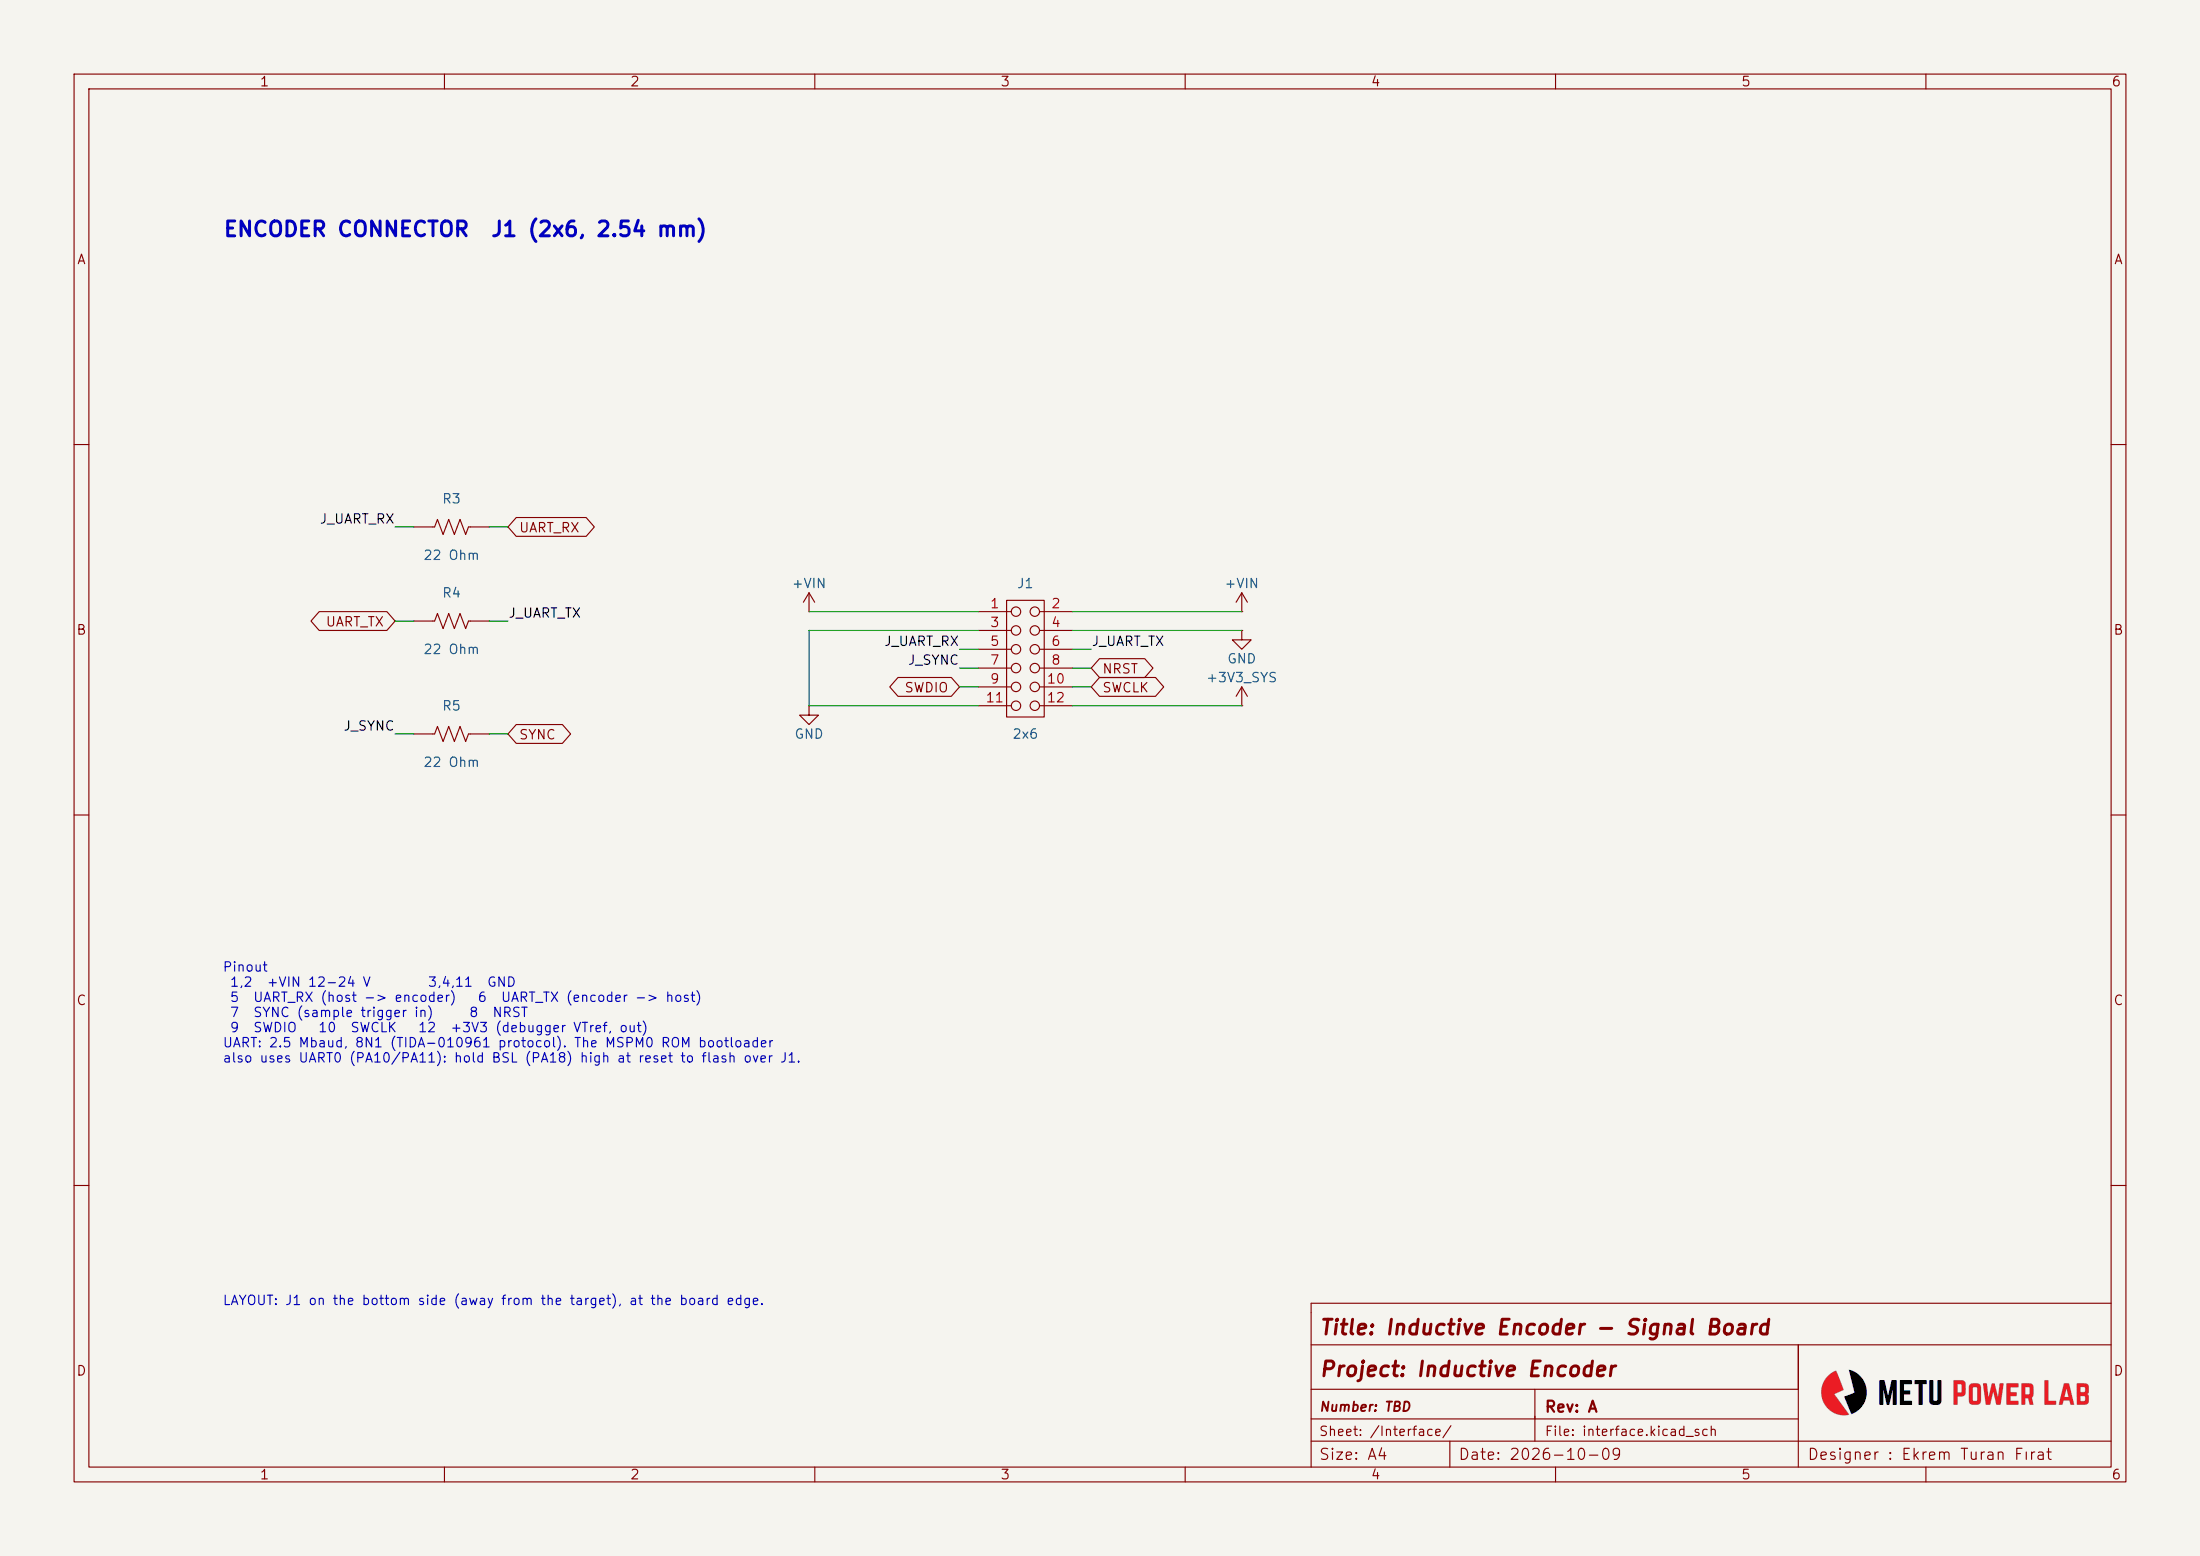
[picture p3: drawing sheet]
(kicad_sch
 (version 20260101)
 (generator "eeschema")
 (generator_version "10.0")
 (paper "A4")
 (title_block
  (title "Inductive Encoder - Signal Board")
  (date "2026-10-09")
  (rev "A")
  (company "METU PowerLab")
  (comment 1 "Host interface connector"))
 (lib_symbols
   (symbol "METUPowerLab_Connectors_Headers:2x6" (exclude_from_sim no) (in_bom yes) (on_board yes)
   (property "Reference" "J" (at -1.27 10.16 0) (effects (font (size 1.27 1.27))))
   (property "Value" "2x6" (at -1.27 -10.16 0) (effects (font (size 1.27 1.27))))
   (property "Footprint" "METUPowerLab_Connectors_Headers:61301221121" (at 0 0 0) (effects (font (size 1.27 1.27)) (hide yes)))
   (property "Datasheet" "https://www.we-online.com/components/products/datasheet/61301221121.pdf" (at 0 0 0) (effects (font (size 1.27 1.27)) (hide yes)))
   (property "Description" "2x6 THT" (at 0 0 0) (effects (font (size 1.27 1.27)) (hide yes)))
   (property "Manufacturer" "Würth Elektronik" (at 0 0 0) (effects (font (size 1.27 1.27)) (hide yes)))
   (property "Manufacturer Number" "61301221121" (at 0 0 0) (effects (font (size 1.27 1.27)) (hide yes)))
   (property "Connector Type" "Header" (at 0 0 0) (effects (font (size 1.27 1.27)) (hide yes)))
   (property "Contact Type" "Male Pin" (at 0 0 0) (effects (font (size 1.27 1.27)) (hide yes)))
   (property "Pitch" "2.54mm" (at 0 0 0) (effects (font (size 1.27 1.27)) (hide yes)))
   (property "Number of Positions" "12" (at 0 0 0) (effects (font (size 1.27 1.27)) (hide yes)))
   (property "Number of Rows" "2" (at 0 0 0) (effects (font (size 1.27 1.27)) (hide yes)))
   (property "Mounting Type" "Through Hole" (at 0 0 0) (effects (font (size 1.27 1.27)) (hide yes)))
   (property "Operating Temperature" "-40°C up to 105°C" (at 0 0 0) (effects (font (size 1.27 1.27)) (hide yes)))
   (property "Current Rating" "3A" (at 0 0 0) (effects (font (size 1.27 1.27)) (hide yes)))
   (property "Voltage Rating" "250V" (at 0 0 0) (effects (font (size 1.27 1.27)) (hide yes)))
   (property "Digi-Key Number" "732-5297-ND" (at 0 0 0) (effects (font (size 1.27 1.27)) (hide yes)))
   (property "Farnell Number" "2356134" (at 0 0 0) (effects (font (size 1.27 1.27)) (hide yes)))
   (property "Mouser Number" "710-61301221121" (at 0 0 0) (effects (font (size 1.27 1.27)) (hide yes)))
   (property "Özdisan Number" "" (at 0 0 0) (effects (font (size 1.27 1.27)) (hide yes)))
   (symbol "2x6_0_1"
    (rectangle (start -3.81 7.874) (end 1.27 -7.874) (stroke (width 0) (type default)) (fill (type none)))
    (circle (center -2.54 6.35) (radius 0.635) (stroke (width 0) (type default)) (fill (type none)))
    (circle (center 0 6.35) (radius 0.635) (stroke (width 0) (type default)) (fill (type none)))
    (circle (center -2.54 3.81) (radius 0.635) (stroke (width 0) (type default)) (fill (type none)))
    (circle (center 0 3.81) (radius 0.635) (stroke (width 0) (type default)) (fill (type none)))
    (circle (center -2.54 1.27) (radius 0.635) (stroke (width 0) (type default)) (fill (type none)))
    (circle (center 0 1.27) (radius 0.635) (stroke (width 0) (type default)) (fill (type none)))
    (circle (center -2.54 -1.27) (radius 0.635) (stroke (width 0) (type default)) (fill (type none)))
    (circle (center 0 -1.27) (radius 0.635) (stroke (width 0) (type default)) (fill (type none)))
    (circle (center -2.54 -3.81) (radius 0.635) (stroke (width 0) (type default)) (fill (type none)))
    (circle (center 0 -3.81) (radius 0.635) (stroke (width 0) (type default)) (fill (type none)))
    (circle (center -2.54 -6.35) (radius 0.635) (stroke (width 0) (type default)) (fill (type none)))
    (circle (center 0 -6.35) (radius 0.635) (stroke (width 0) (type default)) (fill (type none))))
   (symbol "2x6_1_1"
    (pin passive line (at -7.62 6.35 0) (length 4.445) (name "1" (effects (font (size 0 0)))) (number "1" (effects (font (size 1.27 1.27)))))
    (pin passive line (at 5.08 6.35 180) (length 4.445) (name "2" (effects (font (size 0 0)))) (number "2" (effects (font (size 1.27 1.27)))))
    (pin passive line (at -7.62 3.81 0) (length 4.445) (name "3" (effects (font (size 0 0)))) (number "3" (effects (font (size 1.27 1.27)))))
    (pin passive line (at 5.08 3.81 180) (length 4.445) (name "4" (effects (font (size 0 0)))) (number "4" (effects (font (size 1.27 1.27)))))
    (pin passive line (at -7.62 1.27 0) (length 4.445) (name "5" (effects (font (size 0 0)))) (number "5" (effects (font (size 1.27 1.27)))))
    (pin passive line (at 5.08 1.27 180) (length 4.445) (name "6" (effects (font (size 0 0)))) (number "6" (effects (font (size 1.27 1.27)))))
    (pin passive line (at -7.62 -1.27 0) (length 4.445) (name "7" (effects (font (size 0 0)))) (number "7" (effects (font (size 1.27 1.27)))))
    (pin passive line (at 5.08 -1.27 180) (length 4.445) (name "8" (effects (font (size 0 0)))) (number "8" (effects (font (size 1.27 1.27)))))
    (pin passive line (at -7.62 -3.81 0) (length 4.445) (name "9" (effects (font (size 0 0)))) (number "9" (effects (font (size 1.27 1.27)))))
    (pin passive line (at 5.08 -3.81 180) (length 4.445) (name "10" (effects (font (size 0 0)))) (number "10" (effects (font (size 1.27 1.27)))))
    (pin passive line (at -7.62 -6.35 0) (length 4.445) (name "11" (effects (font (size 0 0)))) (number "11" (effects (font (size 1.27 1.27)))))
    (pin passive line (at 5.08 -6.35 180) (length 4.445) (name "12" (effects (font (size 0 0)))) (number "12" (effects (font (size 1.27 1.27))))))
   (embedded_fonts no))
   (symbol "METUPowerLab_Resistors_ChipResistors:22 Ohm"
   (pin_numbers (hide yes))
   (pin_names
    (offset 0)) (exclude_from_sim no) (in_bom yes) (on_board yes)
   (in_pos_files yes)
   (duplicate_pin_numbers_are_jumpers no)
   (property "Reference" "R" (at 0 2.54 0) (show_name no) (do_not_autoplace no) (effects (font (size 1.27 1.27))))
   (property "Value" "22 Ohm" (at 0 -2.54 0) (show_name no) (do_not_autoplace no) (effects (font (size 1.27 1.27))))
   (property "Footprint" "" (at 1.016 -0.254 90) (show_name no) (do_not_autoplace no) (hide yes) (effects (font (size 1.27 1.27))))
   (property "Datasheet" "https://www.seielect.com/catalog/sei-rmcf_rmcp.pdf" (at 0 0 0) (show_name no) (do_not_autoplace no) (hide yes) (effects (font (size 1.27 1.27))))
   (property "Description" "0603 - 1/10W - ±1%" (at 0 -4.826 0) (show_name no) (do_not_autoplace no) (hide yes) (effects (font (size 1.27 1.27))))
   (property "Manufacturer" "Stackpole Electronics Inc" (at 0 0 0) (show_name no) (do_not_autoplace no) (hide yes) (effects (font (size 1.27 1.27))))
   (property "Manufacturer Number" "RMCF0603FT22R0" (at 0 0 0) (show_name no) (do_not_autoplace no) (hide yes) (effects (font (size 1.27 1.27))))
   (property "Tolerance" "±1%" (at 0 0 0) (show_name no) (do_not_autoplace no) (hide yes) (effects (font (size 1.27 1.27))))
   (property "Power" "1/10 Watt" (at 0 0 0) (show_name no) (do_not_autoplace no) (hide yes) (effects (font (size 1.27 1.27))))
   (property "Mounting Type" "Surface Mount" (at 0 0 0) (show_name no) (do_not_autoplace no) (hide yes) (effects (font (size 1.27 1.27))))
   (property "Operating Temperature" "-55°C up to 155°C" (at 0 0 0) (show_name no) (do_not_autoplace no) (hide yes) (effects (font (size 1.27 1.27))))
   (property "Package" "0603 (1608 Metric)" (at 0 0 0) (show_name no) (do_not_autoplace no) (hide yes) (effects (font (size 1.27 1.27))))
   (property "Mouser Number" "708-RMCF0603FT22R0" (at 0 0 0) (show_name no) (do_not_autoplace no) (hide yes) (effects (font (size 1.27 1.27))))
   (property "Digi-Key Number" "RMCF0603FT22R0CT-ND" (at 0 0 0) (show_name no) (do_not_autoplace no) (hide yes) (effects (font (size 1.27 1.27))))
   (symbol "22 Ohm_0_1"
    (polyline (pts (xy -2.286 0) (xy -2.54 0)) (stroke (width 0) (type default)) (fill (type none)))
    (polyline (pts (xy -2.286 0) (xy -1.905 1.016) (xy -1.524 0) (xy -1.143 -1.016) (xy -0.762 0)) (stroke (width 0) (type default)) (fill (type none)))
    (polyline (pts (xy -0.762 0) (xy -0.381 1.016) (xy 0 0) (xy 0.381 -1.016) (xy 0.762 0)) (stroke (width 0) (type default)) (fill (type none)))
    (polyline (pts (xy 0.762 0) (xy 1.143 1.016) (xy 1.524 0) (xy 1.905 -1.016) (xy 2.286 0)) (stroke (width 0) (type default)) (fill (type none)))
    (polyline (pts (xy 2.286 0) (xy 2.54 0)) (stroke (width 0) (type default)) (fill (type none))))
   (symbol "22 Ohm_1_1"
    (pin passive line (at -5.08 0 0) (length 2.54) (name "" (effects (font (size 1.27 1.27)))) (number "1" (effects (font (size 1.27 1.27)))))
    (pin passive line (at 5.08 0 180) (length 2.54) (name "" (effects (font (size 1.27 1.27)))) (number "2" (effects (font (size 1.27 1.27))))))
   (embedded_fonts no))
   (symbol "METUPowerLab_Schematic_PowerSymbols:+V_RAIL"
   (power global)
   (pin_numbers (hide yes))
   (pin_names
    (offset 0) (hide yes)) (exclude_from_sim no) (in_bom no) (on_board no)
   (in_pos_files yes)
   (duplicate_pin_numbers_are_jumpers no)
   (property "Reference" "#PWR" (at 0 6.35 0) (show_name no) (do_not_autoplace no) (hide yes) (effects (font (size 1.27 1.27))))
   (property "Value" "+V_RAIL" (at 0 3.81 0) (show_name no) (do_not_autoplace no) (effects (font (size 1.27 1.27))))
   (property "Footprint" "" (at 0 0 0) (show_name no) (do_not_autoplace no) (hide yes) (effects (font (size 1.27 1.27))))
   (property "Datasheet" "https://github.com/odtu/Powerlab/blob/master/KiCAD/PCB_DESIGN_RULES.md" (at 0 0 0) (show_name no) (do_not_autoplace no) (hide yes) (effects (font (size 1.27 1.27))))
   (property "Description" "Positive supply power symbol, set Value to the rail name (e.g. +3V3_MCU)" (at 0 0 0) (show_name no) (do_not_autoplace no) (hide yes) (effects (font (size 1.27 1.27))))
   (symbol "+V_RAIL_0_1"
    (polyline (pts (xy -0.762 1.27) (xy 0 2.54)) (stroke (width 0) (type default)) (fill (type none)))
    (polyline (pts (xy 0 2.54) (xy 0.762 1.27)) (stroke (width 0) (type default)) (fill (type none)))
    (polyline (pts (xy 0 0) (xy 0 2.54)) (stroke (width 0) (type default)) (fill (type none))))
   (symbol "+V_RAIL_1_1"
    (pin power_in line (at 0 0 90) (length 0) (name "" (effects (font (size 1.27 1.27)))) (number "1" (effects (font (size 1.27 1.27))))))
   (embedded_fonts no))
   (symbol "METUPowerLab_Schematic_PowerSymbols:GND"
   (power global)
   (pin_numbers (hide yes))
   (pin_names
    (offset 0) (hide yes)) (exclude_from_sim no) (in_bom no) (on_board no)
   (in_pos_files yes)
   (duplicate_pin_numbers_are_jumpers no)
   (property "Reference" "#PWR" (at 0 -6.35 0) (show_name no) (do_not_autoplace no) (hide yes) (effects (font (size 1.27 1.27))))
   (property "Value" "GND" (at 0 -3.81 0) (show_name no) (do_not_autoplace no) (effects (font (size 1.27 1.27))))
   (property "Footprint" "" (at 0 0 0) (show_name no) (do_not_autoplace no) (hide yes) (effects (font (size 1.27 1.27))))
   (property "Datasheet" "https://github.com/odtu/Powerlab/blob/master/KiCAD/PCB_DESIGN_RULES.md" (at 0 0 0) (show_name no) (do_not_autoplace no) (hide yes) (effects (font (size 1.27 1.27))))
   (property "Description" "Ground power symbol" (at 0 0 0) (show_name no) (do_not_autoplace no) (hide yes) (effects (font (size 1.27 1.27))))
   (symbol "GND_0_1"
    (polyline (pts (xy 0 0) (xy 0 -1.27) (xy 1.27 -1.27) (xy 0 -2.54) (xy -1.27 -1.27) (xy 0 -1.27)) (stroke (width 0) (type default)) (fill (type none))))
   (symbol "GND_1_1"
    (pin power_in line (at 0 0 270) (length 0) (name "" (effects (font (size 1.27 1.27)))) (number "1" (effects (font (size 1.27 1.27))))))
   (embedded_fonts no)))
 (symbol
  (lib_id "METUPowerLab_Connectors_Headers:2x6")
  (at 139.7 88.9 0)
  (unit 1)
  (exclude_from_sim no)
  (in_bom yes)
  (on_board yes)
  (dnp no)
  (property "Reference" "J1" (at 138.43 78.74 0) (effects (font (size 1.27 1.27))))
  (property "Value" "2x6" (at 138.43 99.06 0) (effects (font (size 1.27 1.27))))
  (property "Footprint" "METUPowerLab_Connectors_Headers:61301221121" (at 139.7 88.9 0) (effects (font (size 1.27 1.27)) (hide yes)))
  (property "Datasheet" "https://www.we-online.com/components/products/datasheet/61301221121.pdf" (at 139.7 88.9 0) (effects (font (size 1.27 1.27)) (hide yes)))
  (property "Description" "2x6 THT" (at 139.7 88.9 0) (effects (font (size 1.27 1.27)) (hide yes)))
  (property "Manufacturer" "Würth Elektronik" (at 139.7 88.9 0) (effects (font (size 1.27 1.27)) (hide yes)))
  (property "Manufacturer Number" "61301221121" (at 139.7 88.9 0) (effects (font (size 1.27 1.27)) (hide yes)))
  (property "Connector Type" "Header" (at 139.7 88.9 0) (effects (font (size 1.27 1.27)) (hide yes)))
  (property "Contact Type" "Male Pin" (at 139.7 88.9 0) (effects (font (size 1.27 1.27)) (hide yes)))
  (property "Pitch" "2.54mm" (at 139.7 88.9 0) (effects (font (size 1.27 1.27)) (hide yes)))
  (property "Number of Positions" "12" (at 139.7 88.9 0) (effects (font (size 1.27 1.27)) (hide yes)))
  (property "Number of Rows" "2" (at 139.7 88.9 0) (effects (font (size 1.27 1.27)) (hide yes)))
  (property "Mounting Type" "Through Hole" (at 139.7 88.9 0) (effects (font (size 1.27 1.27)) (hide yes)))
  (property "Operating Temperature" "-40°C up to 105°C" (at 139.7 88.9 0) (effects (font (size 1.27 1.27)) (hide yes)))
  (property "Current Rating" "3A" (at 139.7 88.9 0) (effects (font (size 1.27 1.27)) (hide yes)))
  (property "Voltage Rating" "250V" (at 139.7 88.9 0) (effects (font (size 1.27 1.27)) (hide yes)))
  (property "Digi-Key Number" "732-5297-ND" (at 139.7 88.9 0) (effects (font (size 1.27 1.27)) (hide yes)))
  (property "Farnell Number" "2356134" (at 139.7 88.9 0) (effects (font (size 1.27 1.27)) (hide yes)))
  (property "Mouser Number" "710-61301221121" (at 139.7 88.9 0) (effects (font (size 1.27 1.27)) (hide yes)))
  (property "Özdisan Number" "" (at 139.7 88.9 0) (effects (font (size 1.27 1.27)) (hide yes)))
  (pin "1")
  (pin "2")
  (pin "3")
  (pin "4")
  (pin "5")
  (pin "6")
  (pin "7")
  (pin "8")
  (pin "9")
  (pin "10")
  (pin "11")
  (pin "12"))
 (symbol
  (lib_id "METUPowerLab_Resistors_ChipResistors:22 Ohm")
  (at 60.96 71.12 0)
  (unit 1)
  (exclude_from_sim no)
  (in_bom yes)
  (on_board yes)
  (dnp no)
  (property "Reference" "R3" (at 60.96 67.31 0) (effects (font (size 1.27 1.27))))
  (property "Value" "22 Ohm" (at 60.96 74.93 0) (effects (font (size 1.27 1.27))))
  (property "Footprint" "METUPowerLab_Resistors_ChipResistors:0603_Medium" (at 60.96 71.12 0) (effects (font (size 1.27 1.27)) (hide yes)))
  (property "Datasheet" "https://www.seielect.com/catalog/sei-rmcf_rmcp.pdf" (at 60.96 71.12 0) (effects (font (size 1.27 1.27)) (hide yes)))
  (property "Description" "0603 - 1/10W - ±1%" (at 60.96 71.12 0) (effects (font (size 1.27 1.27)) (hide yes)))
  (property "Manufacturer" "Stackpole Electronics Inc" (at 60.96 71.12 0) (effects (font (size 1.27 1.27)) (hide yes)))
  (property "Manufacturer Number" "RMCF0603FT22R0" (at 60.96 71.12 0) (effects (font (size 1.27 1.27)) (hide yes)))
  (property "Tolerance" "±1%" (at 60.96 71.12 0) (effects (font (size 1.27 1.27)) (hide yes)))
  (property "Power" "1/10 Watt" (at 60.96 71.12 0) (effects (font (size 1.27 1.27)) (hide yes)))
  (property "Mounting Type" "Surface Mount" (at 60.96 71.12 0) (effects (font (size 1.27 1.27)) (hide yes)))
  (property "Operating Temperature" "-55°C up to 155°C" (at 60.96 71.12 0) (effects (font (size 1.27 1.27)) (hide yes)))
  (property "Package" "0603 (1608 Metric)" (at 60.96 71.12 0) (effects (font (size 1.27 1.27)) (hide yes)))
  (property "Mouser Number" "708-RMCF0603FT22R0" (at 60.96 71.12 0) (effects (font (size 1.27 1.27)) (hide yes)))
  (property "Digi-Key Number" "RMCF0603FT22R0CT-ND" (at 60.96 71.12 0) (effects (font (size 1.27 1.27)) (hide yes)))
  (pin "1")
  (pin "2"))
 (symbol
  (lib_id "METUPowerLab_Resistors_ChipResistors:22 Ohm")
  (at 60.96 83.82 0)
  (unit 1)
  (exclude_from_sim no)
  (in_bom yes)
  (on_board yes)
  (dnp no)
  (property "Reference" "R4" (at 60.96 80.01 0) (effects (font (size 1.27 1.27))))
  (property "Value" "22 Ohm" (at 60.96 87.63 0) (effects (font (size 1.27 1.27))))
  (property "Footprint" "METUPowerLab_Resistors_ChipResistors:0603_Medium" (at 60.96 83.82 0) (effects (font (size 1.27 1.27)) (hide yes)))
  (property "Datasheet" "https://www.seielect.com/catalog/sei-rmcf_rmcp.pdf" (at 60.96 83.82 0) (effects (font (size 1.27 1.27)) (hide yes)))
  (property "Description" "0603 - 1/10W - ±1%" (at 60.96 83.82 0) (effects (font (size 1.27 1.27)) (hide yes)))
  (property "Manufacturer" "Stackpole Electronics Inc" (at 60.96 83.82 0) (effects (font (size 1.27 1.27)) (hide yes)))
  (property "Manufacturer Number" "RMCF0603FT22R0" (at 60.96 83.82 0) (effects (font (size 1.27 1.27)) (hide yes)))
  (property "Tolerance" "±1%" (at 60.96 83.82 0) (effects (font (size 1.27 1.27)) (hide yes)))
  (property "Power" "1/10 Watt" (at 60.96 83.82 0) (effects (font (size 1.27 1.27)) (hide yes)))
  (property "Mounting Type" "Surface Mount" (at 60.96 83.82 0) (effects (font (size 1.27 1.27)) (hide yes)))
  (property "Operating Temperature" "-55°C up to 155°C" (at 60.96 83.82 0) (effects (font (size 1.27 1.27)) (hide yes)))
  (property "Package" "0603 (1608 Metric)" (at 60.96 83.82 0) (effects (font (size 1.27 1.27)) (hide yes)))
  (property "Mouser Number" "708-RMCF0603FT22R0" (at 60.96 83.82 0) (effects (font (size 1.27 1.27)) (hide yes)))
  (property "Digi-Key Number" "RMCF0603FT22R0CT-ND" (at 60.96 83.82 0) (effects (font (size 1.27 1.27)) (hide yes)))
  (pin "1")
  (pin "2"))
 (symbol
  (lib_id "METUPowerLab_Resistors_ChipResistors:22 Ohm")
  (at 60.96 99.06 0)
  (unit 1)
  (exclude_from_sim no)
  (in_bom yes)
  (on_board yes)
  (dnp no)
  (property "Reference" "R5" (at 60.96 95.25 0) (effects (font (size 1.27 1.27))))
  (property "Value" "22 Ohm" (at 60.96 102.87 0) (effects (font (size 1.27 1.27))))
  (property "Footprint" "METUPowerLab_Resistors_ChipResistors:0603_Medium" (at 60.96 99.06 0) (effects (font (size 1.27 1.27)) (hide yes)))
  (property "Datasheet" "https://www.seielect.com/catalog/sei-rmcf_rmcp.pdf" (at 60.96 99.06 0) (effects (font (size 1.27 1.27)) (hide yes)))
  (property "Description" "0603 - 1/10W - ±1%" (at 60.96 99.06 0) (effects (font (size 1.27 1.27)) (hide yes)))
  (property "Manufacturer" "Stackpole Electronics Inc" (at 60.96 99.06 0) (effects (font (size 1.27 1.27)) (hide yes)))
  (property "Manufacturer Number" "RMCF0603FT22R0" (at 60.96 99.06 0) (effects (font (size 1.27 1.27)) (hide yes)))
  (property "Tolerance" "±1%" (at 60.96 99.06 0) (effects (font (size 1.27 1.27)) (hide yes)))
  (property "Power" "1/10 Watt" (at 60.96 99.06 0) (effects (font (size 1.27 1.27)) (hide yes)))
  (property "Mounting Type" "Surface Mount" (at 60.96 99.06 0) (effects (font (size 1.27 1.27)) (hide yes)))
  (property "Operating Temperature" "-55°C up to 155°C" (at 60.96 99.06 0) (effects (font (size 1.27 1.27)) (hide yes)))
  (property "Package" "0603 (1608 Metric)" (at 60.96 99.06 0) (effects (font (size 1.27 1.27)) (hide yes)))
  (property "Mouser Number" "708-RMCF0603FT22R0" (at 60.96 99.06 0) (effects (font (size 1.27 1.27)) (hide yes)))
  (property "Digi-Key Number" "RMCF0603FT22R0CT-ND" (at 60.96 99.06 0) (effects (font (size 1.27 1.27)) (hide yes)))
  (pin "1")
  (pin "2"))
 (wire
  (pts (xy 132.08 82.55) (xy 109.22 82.55))
  (stroke (width 0) (type default)))
 (wire
  (pts (xy 144.78 82.55) (xy 167.64 82.55))
  (stroke (width 0) (type default)))
 (wire
  (pts (xy 132.08 85.09) (xy 109.22 85.09))
  (stroke (width 0) (type default)))
 (wire
  (pts (xy 144.78 85.09) (xy 167.64 85.09))
  (stroke (width 0) (type default)))
 (wire
  (pts (xy 132.08 87.63) (xy 129.54 87.63))
  (stroke (width 0) (type default)))
 (wire
  (pts (xy 144.78 87.63) (xy 147.32 87.63))
  (stroke (width 0) (type default)))
 (wire
  (pts (xy 132.08 90.17) (xy 129.54 90.17))
  (stroke (width 0) (type default)))
 (wire
  (pts (xy 144.78 90.17) (xy 147.32 90.17))
  (stroke (width 0) (type default)))
 (wire
  (pts (xy 132.08 92.71) (xy 129.54 92.71))
  (stroke (width 0) (type default)))
 (wire
  (pts (xy 144.78 92.71) (xy 147.32 92.71))
  (stroke (width 0) (type default)))
 (wire
  (pts (xy 132.08 95.25) (xy 109.22 95.25))
  (stroke (width 0) (type default)))
 (wire
  (pts (xy 144.78 95.25) (xy 167.64 95.25))
  (stroke (width 0) (type default)))
 (wire
  (pts (xy 55.88 71.12) (xy 53.34 71.12))
  (stroke (width 0) (type default)))
 (wire
  (pts (xy 66.04 71.12) (xy 68.58 71.12))
  (stroke (width 0) (type default)))
 (wire
  (pts (xy 55.88 83.82) (xy 53.34 83.82))
  (stroke (width 0) (type default)))
 (wire
  (pts (xy 66.04 83.82) (xy 68.58 83.82))
  (stroke (width 0) (type default)))
 (wire
  (pts (xy 55.88 99.06) (xy 53.34 99.06))
  (stroke (width 0) (type default)))
 (wire
  (pts (xy 66.04 99.06) (xy 68.58 99.06))
  (stroke (width 0) (type default)))
 (wire
  (pts (xy 109.22 85.09) (xy 109.22 95.25))
  (stroke (width 0) (type default)))
 (symbol
  (lib_id "METUPowerLab_Schematic_PowerSymbols:+V_RAIL")
  (at 109.22 82.55 0)
  (unit 1)
  (exclude_from_sim no)
  (in_bom no)
  (on_board no)
  (dnp no)
  (property "Reference" "#PWR055" (at 109.22 82.55 0) (effects (font (size 1.27 1.27)) (hide yes)))
  (property "Value" "+VIN" (at 109.22 78.74 0) (effects (font (size 1.27 1.27))))
  (property "Footprint" "" (at 109.22 82.55 0) (effects (font (size 1.27 1.27)) (hide yes)))
  (pin "1"))
 (symbol
  (lib_id "METUPowerLab_Schematic_PowerSymbols:+V_RAIL")
  (at 167.64 82.55 0)
  (unit 1)
  (exclude_from_sim no)
  (in_bom no)
  (on_board no)
  (dnp no)
  (property "Reference" "#PWR056" (at 167.64 82.55 0) (effects (font (size 1.27 1.27)) (hide yes)))
  (property "Value" "+VIN" (at 167.64 78.74 0) (effects (font (size 1.27 1.27))))
  (property "Footprint" "" (at 167.64 82.55 0) (effects (font (size 1.27 1.27)) (hide yes)))
  (pin "1"))
 (symbol
  (lib_id "METUPowerLab_Schematic_PowerSymbols:GND")
  (at 109.22 95.25 0)
  (unit 1)
  (exclude_from_sim no)
  (in_bom no)
  (on_board no)
  (dnp no)
  (property "Reference" "#PWR057" (at 109.22 95.25 0) (effects (font (size 1.27 1.27)) (hide yes)))
  (property "Value" "GND" (at 109.22 99.06 0) (effects (font (size 1.27 1.27))))
  (property "Footprint" "" (at 109.22 95.25 0) (effects (font (size 1.27 1.27)) (hide yes)))
  (pin "1"))
 (symbol
  (lib_id "METUPowerLab_Schematic_PowerSymbols:GND")
  (at 167.64 85.09 0)
  (unit 1)
  (exclude_from_sim no)
  (in_bom no)
  (on_board no)
  (dnp no)
  (property "Reference" "#PWR058" (at 167.64 85.09 0) (effects (font (size 1.27 1.27)) (hide yes)))
  (property "Value" "GND" (at 167.64 88.9 0) (effects (font (size 1.27 1.27))))
  (property "Footprint" "" (at 167.64 85.09 0) (effects (font (size 1.27 1.27)) (hide yes)))
  (pin "1"))
 (label "J_UART_RX"
  (at 129.54 87.63 180)
  (effects (font (size 1.27 1.27)) (justify right bottom)))
 (label "J_UART_TX"
  (at 147.32 87.63 0)
  (effects (font (size 1.27 1.27)) (justify left bottom)))
 (label "J_SYNC"
  (at 129.54 90.17 180)
  (effects (font (size 1.27 1.27)) (justify right bottom)))
 (global_label "NRST"
  (shape bidirectional)
  (at 147.32 90.17 0)
  (fields_autoplaced yes)
  (effects (font (size 1.27 1.27)) (justify left))
  (property "Intersheetrefs" "${INTERSHEET_REFS}" (at 147.32 90.17 0) (effects (font (size 1.27 1.27)) (hide yes))))
 (global_label "SWDIO"
  (shape bidirectional)
  (at 129.54 92.71 180)
  (fields_autoplaced yes)
  (effects (font (size 1.27 1.27)) (justify right))
  (property "Intersheetrefs" "${INTERSHEET_REFS}" (at 129.54 92.71 0) (effects (font (size 1.27 1.27)) (hide yes))))
 (global_label "SWCLK"
  (shape bidirectional)
  (at 147.32 92.71 0)
  (fields_autoplaced yes)
  (effects (font (size 1.27 1.27)) (justify left))
  (property "Intersheetrefs" "${INTERSHEET_REFS}" (at 147.32 92.71 0) (effects (font (size 1.27 1.27)) (hide yes))))
 (symbol
  (lib_id "METUPowerLab_Schematic_PowerSymbols:+V_RAIL")
  (at 167.64 95.25 0)
  (unit 1)
  (exclude_from_sim no)
  (in_bom no)
  (on_board no)
  (dnp no)
  (property "Reference" "#PWR059" (at 167.64 95.25 0) (effects (font (size 1.27 1.27)) (hide yes)))
  (property "Value" "+3V3_SYS" (at 167.64 91.44 0) (effects (font (size 1.27 1.27))))
  (property "Footprint" "" (at 167.64 95.25 0) (effects (font (size 1.27 1.27)) (hide yes)))
  (pin "1"))
 (label "J_UART_RX"
  (at 53.34 71.12 180)
  (effects (font (size 1.27 1.27)) (justify right bottom)))
 (global_label "UART_RX"
  (shape bidirectional)
  (at 68.58 71.12 0)
  (fields_autoplaced yes)
  (effects (font (size 1.27 1.27)) (justify left))
  (property "Intersheetrefs" "${INTERSHEET_REFS}" (at 68.58 71.12 0) (effects (font (size 1.27 1.27)) (hide yes))))
 (global_label "UART_TX"
  (shape bidirectional)
  (at 53.34 83.82 180)
  (fields_autoplaced yes)
  (effects (font (size 1.27 1.27)) (justify right))
  (property "Intersheetrefs" "${INTERSHEET_REFS}" (at 53.34 83.82 0) (effects (font (size 1.27 1.27)) (hide yes))))
 (label "J_UART_TX"
  (at 68.58 83.82 0)
  (effects (font (size 1.27 1.27)) (justify left bottom)))
 (label "J_SYNC"
  (at 53.34 99.06 180)
  (effects (font (size 1.27 1.27)) (justify right bottom)))
 (global_label "SYNC"
  (shape bidirectional)
  (at 68.58 99.06 0)
  (fields_autoplaced yes)
  (effects (font (size 1.27 1.27)) (justify left))
  (property "Intersheetrefs" "${INTERSHEET_REFS}" (at 68.58 99.06 0) (effects (font (size 1.27 1.27)) (hide yes))))
 (text "ENCODER CONNECTOR  J1 (2x6, 2.54 mm)"
  (exclude_from_sim no)
  (at 30 30 0)
  (effects (font (size 2 2)
    (bold yes)) (justify left top)))
 (text "Pinout\n 1,2  +VIN 12-24 V        3,4,11  GND\n 5  UART_RX (host -> encoder)   6  UART_TX (encoder -> host)\n 7  SYNC (sample trigger in)     8  NRST\n 9  SWDIO   10  SWCLK   12  +3V3 (debugger VTref, out)\nUART: 2.5 Mbaud, 8N1 (TIDA-010961 protocol). The MSPM0 ROM bootloader\nalso uses UART0 (PA10/PA11): hold BSL (PA18) high at reset to flash over J1."
  (exclude_from_sim no)
  (at 30 130 0)
  (effects (font (size 1.27 1.27)) (justify left top)))
 (text "LAYOUT: J1 on the bottom side (away from the target), at the board edge."
  (exclude_from_sim no)
  (at 30 175 0)
  (effects (font (size 1.27 1.27)) (justify left top)))
 (embedded_fonts no))
